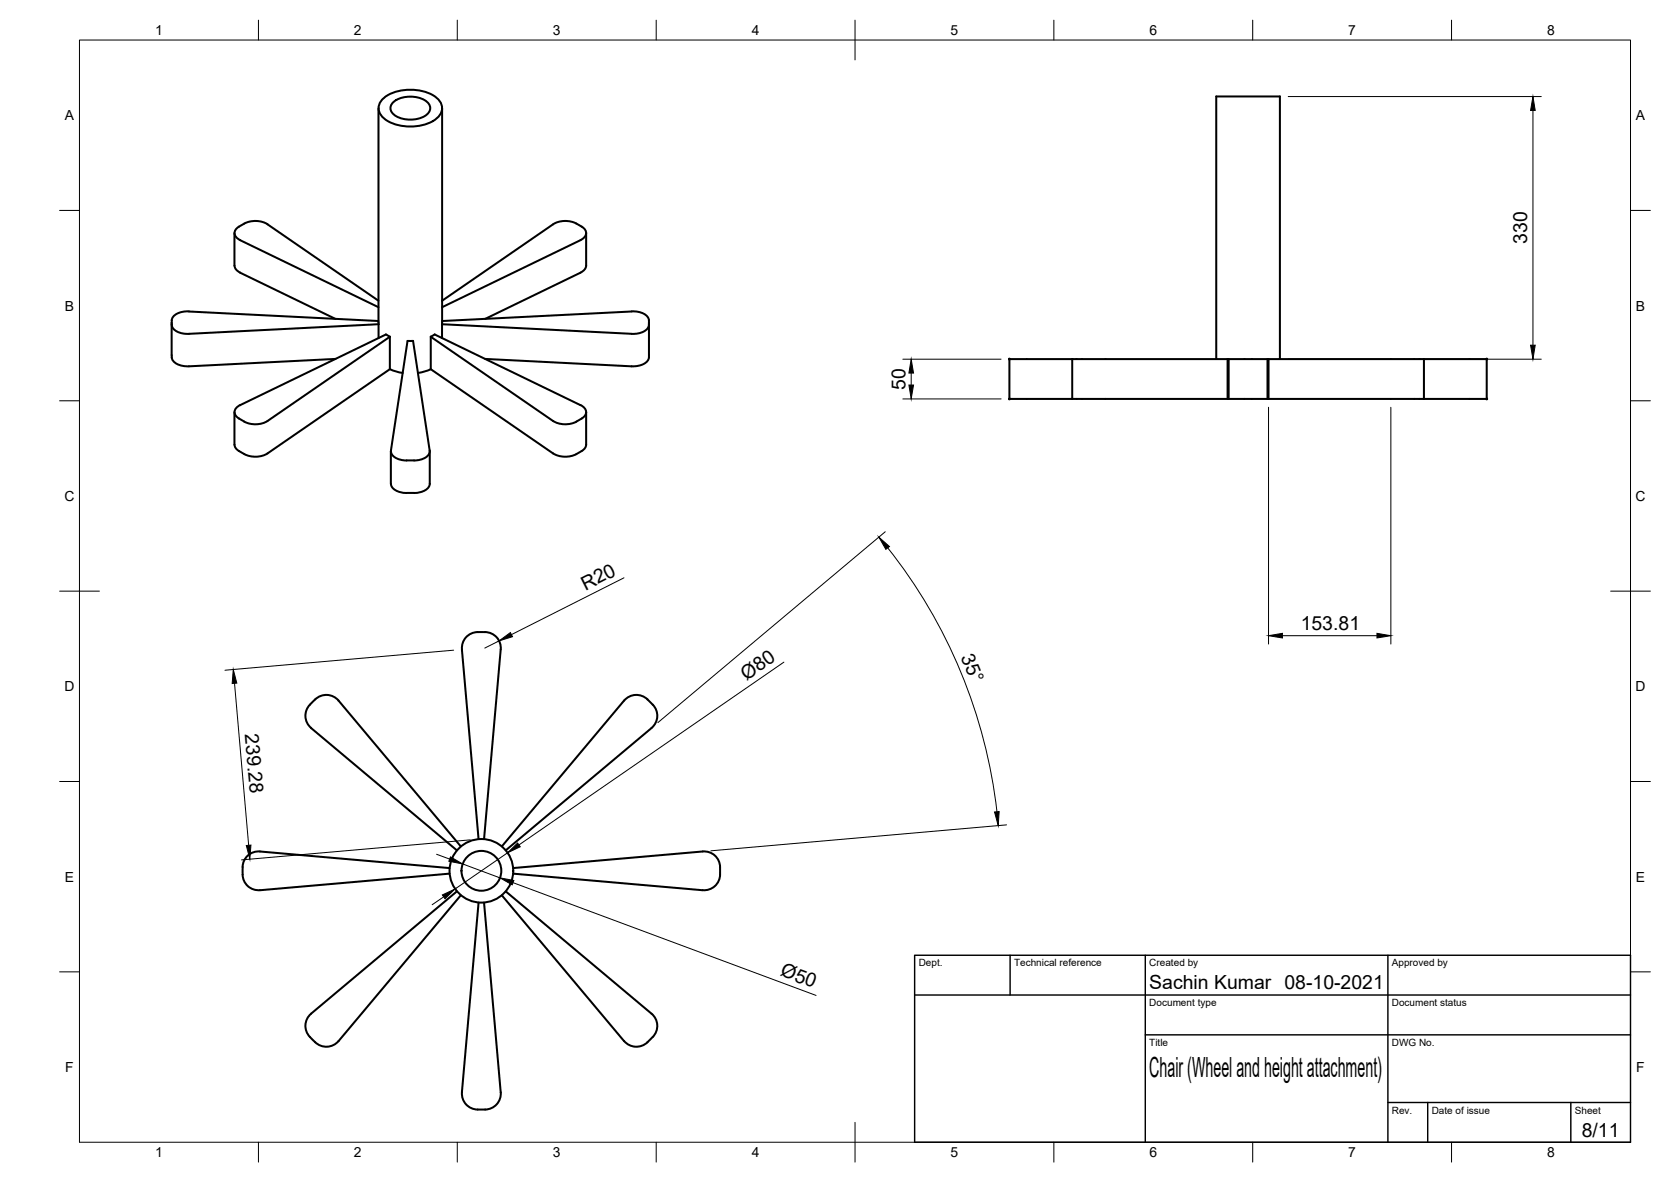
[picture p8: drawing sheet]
<svg xmlns="http://www.w3.org/2000/svg" width="420mm" height="297mm" viewBox="0 0 420 297" stroke-linecap="round" stroke-linejoin="round" font-family="sans-serif">
<!-- layer: Visible -->
<g fill="none" stroke="#000" stroke-width=".51">
<path d="M95.2 27.2v54.3M96 25.1a11.2 11.2 0 0 1 11-2 5.2 5.2 0 0 1 4.2 4.1 4.5 4.5 0 0 1-3.3 3.7 12.2 12.2 0 0 1-11.2-1 3.1 3.1 0 0 1-.7-4.8zM99 25.6a7.1 7.1 0 0 1 8.8 .5 2.1 2.1 0 0 1-1.1 3.1 7.5 7.5 0 0 1-7.7-.4 1.94 1.94 0 0 1 0-3.2zM111.2 27.2l-.1 54.3M58.9 58.6l.1 8.1a2.07 2.07 0 0 0 1.4 1.8M139.1 56.4l-27.9 19.2M144.9 56.2a6.1 6.1 0 0 0-5.8 .2M144.9 56.2a4.5 4.5 0 0 1 2.5 2.1 2 2 0 0 1-1.4 2l-34.8 16.9M147.4 58.6v8.1a2.07 2.07 0 0 1-1.4 1.8l-24 11.6M60.4 68.5l23.9 11.6M60.4 60.4l34.8 16.8M60.4 60.3a1.83 1.83 0 0 1-1.4-1.8 1.83 1.83 0 0 1 1.4-1.7 6.3 6.3 0 0 1 6.9-.4l27.9 19.2"/>
<path d="M158.8 78.3l-47.6 2.4M158.8 78.2a4.3 4.3 0 0 1 4.3 1.9l.1 1.5M43.2 81.1v8.1a2.35 2.35 0 0 0 2.2 2.6l2.1 .3M43.2 81.6a3.1 3.1 0 0 0 3.2 2.3l48.8-2.4v3.4M84.3 90.2l-36.8 1.9M95.2 80.7l-47.7-2.5a4.3 4.3 0 0 0-4.3 1.9v1.5M98 84.6l-.9-.6-36.7 17.8M98 92.8l1.6 .6 1.7 .3M108.3 84.6v8.2M108.3 92.8l30.8 21.1M108.3 84.6l30.8 21.2M108.3 92.8l-1.5 .6-1.7 .3"/>
<path d="M108.3 84.6l1-.6 36.7 17.8M111.1 81.5v3.4M111.1 81.5l47.7 2.4M122 90.2l36.8 1.9M163.2 81.6a3.1 3.1 0 0 1-3.3 2.3h-1.1M163.2 81.1v8.1a2.35 2.35 0 0 1-2.2 2.6l-2.2 .3M269.6 90.2h39.1v10.1h.2M269.6 90.2h-15.8v10.1h15.8M269.6 90.2v10.1M305.8 90.2v-66h16v66M358 90.2h-39v10.1h-.3M358 90.2h15.8v10.1h-15.8"/>
<path d="M358 90.2v10.1M58.9 103.6l.1 8.1a3.1 3.1 0 0 0 2.1 2.2 6.1 6.1 0 0 0 6.2 0l30.7-21.1v-8.2l-30.7 21.2a6.1 6.1 0 0 1-5.9 .2M60.4 101.8a1.83 1.83 0 0 0-1.4 1.8 1.83 1.83 0 0 0 1.4 1.8l1 .5M98.3 113.4v8.2M104.1 115.7h-.7a5.1 5.1 0 0 1-5-1.7l-.1-.8 4.2-27.5h1.4l4.1 27.5a2.7 2.7 0 0 1-2.8 2.4l-1.1 .1M108.1 113.4v8.2a3.5 3.5 0 0 1-4 2.3M139.1 113.9a6.1 6.1 0 0 0 5.8 .2M139.1 105.8a6.1 6.1 0 0 0 5.8 .2M146 101.8a1.83 1.83 0 0 1 1.4 1.8 1.83 1.83 0 0 1-1.5 1.8l-1 .5M147.4 103.6v8.1a3.4 3.4 0 0 1-2.5 2.4M269.6 100.3h39.1M308.9 100.3h9.8"/>
<path d="M308.9 100.3v-10.1h9.8v10.1M319 100.3h39M98.3 121.6a3.4 3.4 0 0 0 3.9 2.3h1.9M122 158.8a4 4 0 0 1 3.9 4.4l-4.2 47.7M122 158.8h-.4a4.6 4.6 0 0 0-5.3 2.8l-.1 1.6 4.1 47.7M77.9 177.1l.3-.3a4.5 4.5 0 0 1 6.1-1.5l.8 .8 30.8 36.6M77.9 177.1a4 4 0 0 0 .3 5.8l36.7 30.8M156.9 176.1l-30.7 36.6M156.9 176.1a4.2 4.2 0 0 1 6.7 .4 4.1 4.1 0 0 1 .2 6.4l-36.7 30.8M61 217.9a4 4 0 0 1 4.4-3.9l47.7 4.2M61 217.9v1.9M113.1 219.5l-47.7 4.2a4 4 0 0 1-4.4-3.9"/>
<path d="M129 218.2l47.7-4.2a4.2 4.2 0 0 1 4.4 5 4.1 4.1 0 0 1-4.4 4.7l-47.7-4.2M114.9 224l-36.7 30.8a4 4 0 0 0-.3 5.8M115.9 225l-30.8 36.6a4.2 4.2 0 0 1-6.7-.5l-.5-.5M120.3 226.8l-4.1 47.7a4.2 4.2 0 0 0 5 4.3h.8M121.7 226.8l4.2 47.7a4 4 0 0 1-3.9 4.3M126.2 225l30.7 36.6M127.1 224l36.7 30.8a4.2 4.2 0 0 1-.5 6.6 4.1 4.1 0 0 1-6.4 .2"/>
<circle cx="121" cy="218.8" r="5"/>
<circle cx="121.1" cy="218.8" r="8"/>
</g>
<g fill="#000" stroke="#000" stroke-width=".25">
<circle cx="253.8" cy="90.2" r=".24"/>
<circle cx="373.8" cy="90.2" r=".24"/>
<circle cx="253.8" cy="100.3" r=".24"/>
<circle cx="373.8" cy="100.3" r=".24"/>
</g>
<!-- layer: Border -->
<g fill="none" stroke="#000" stroke-width=".25">
<path d="M20 10.1h390v276.9h-390zM65 5.1v5M115 5.1v5M165 5.1v5M215 5.1v10M265 5.1v5M315 5.1v5M365 5.1v5M15 52.9h5M410 52.9h5M15 100.7h5M410 100.7h5"/>
<path d="M15 148.6h10M405 148.6h10M15 196.4h5M410 196.4h5M15 244.2h5M410 244.2h5M65 287v5M115 287v5M165 287v5M215 282.1v9.9M265 287v5M315 287v5"/>
<path d="M365 287v5"/>
</g>
<!-- layer: TitleBlock -->
<path d="M230 240.1h180v46.9h-180zM230 250h180M254 240.1v9.9M288 240.1v46.9M349 240.1v46.9M288 260.1h122M349 277.1h61M359 277.1v9.9M395 277.1v9.9" fill="none" stroke="#000" stroke-width=".36"/>
<!-- layer: Dimensions -->
<g fill="none" stroke="#000" stroke-width=".25">
<path d="M323.9 24.3h63.6M385.4 27.8v58.9M227 90.3h24.7M229.1 93.8v3M323.9 90.3h63.6M227 100.3h24.7M319 102.3v59.5M349.7 102.3v59.5M222.6 133.6l-57.2 48M223.2 137.7a130.5 130.5 0 0 1 27.5 66.3M156.9 145.2l-28.3 14.3M322.5 159.8h23.7"/>
<path d="M59 171.7l3.5 40.7M114.1 163.4l-57.5 5M125.5 161.1l-3.6 1.8M197.1 166.4l-66.6 45.9M109.8 214.7l3.3 1.2M116.3 217.1l9.4 3.5M118.2 211.1l-57.5 5M127.6 214.3l-13.2 9.1M253.1 207.3l-74.3 6.5M111.5 225.4l-2.8 2M129 221.8l76.2 28.4"/>
</g>
<g fill="#000" stroke="#000" stroke-width=".25">
<path d="M385.4 24.3l.6 3.5h-1.1zM228.5 96.8h1.2l-.6 3.5zM229.1 90.3l.6 3.5h-1.2zM384.9 86.7h1.1l-.6 3.6zM221 135l2.6 2.3-.9 .8zM125.5 161.1l2.8-2.1 .6 1zM319 159.8l3.5-.6v1.1zM346.2 159.2l3.5 .6-3.5 .5zM58.7 168.2l.8 3.5-1.1 .1zM61.9 212.5l1.2-.1-.3 3.5zM113.3 215.3l3 1.8-3.4-.7zM127.6 214.3l2.6-2.5 .6 1z"/>
<path d="M250.1 204.1l1.1-.2-.2 3.6zM111.2 224.9l3.2-1.5-2.5 2.5zM125.7 220.6l3.5 .7-.4 1.1z"/>
</g>
<text font-size="7" x="289" y="270.6">Chair (Wheel and height attachment)</text>
<g font-size="4.9">
<text x="384" y="61.3" transform="rotate(-90 384 61.3)">330</text>
<text x="227.6" y="97.9" transform="rotate(-90 227.6 97.9)">50</text>
<text x="147.2" y="148.5" transform="rotate(-27 147.2 148.5)">R20</text>
<text x="327" y="158.3">153.81</text>
<text x="241.5" y="165" transform="rotate(67 241.5 165)">35°</text>
<text x="187.7" y="171" transform="rotate(-35 187.7 171)">Ø80</text>
<text x="61.6" y="184.5" transform="rotate(85 61.6 184.5)">239.28</text>
<text x="196" y="245.1" transform="rotate(21 196 245.1)">Ø50</text>
<text x="289" y="248.5">Sachin Kumar 08-10-2021</text>
<text x="397.7" y="285.7">8/11</text>
</g>
<g font-size="3.5">
<text x="39" y="8.8">1</text>
<text x="89" y="8.8">2</text>
<text x="139" y="8.8">3</text>
<text x="189" y="8.8">4</text>
<text x="239" y="8.8">5</text>
<text x="289" y="8.8">6</text>
<text x="339" y="8.8">7</text>
<text x="389" y="8.8">8</text>
<text x="16.3" y="30.2">A</text>
<text x="411.3" y="30.2">A</text>
<text x="16.3" y="78">B</text>
<text x="411.3" y="78">B</text>
<text x="16.2" y="125.9">C</text>
<text x="411.2" y="125.9">C</text>
<text x="16.2" y="173.7">D</text>
<text x="411.2" y="173.7">D</text>
<text x="16.3" y="221.6">E</text>
<text x="411.3" y="221.6">E</text>
<text x="16.4" y="269.4">F</text>
<text x="411.4" y="269.4">F</text>
<text x="39" y="290.8">1</text>
<text x="89" y="290.8">2</text>
<text x="139" y="290.8">3</text>
<text x="189" y="290.8">4</text>
<text x="239" y="290.8">5</text>
<text x="289" y="290.8">6</text>
<text x="339" y="290.8">7</text>
<text x="389" y="290.8">8</text>
</g>
<g font-size="2.5">
<text x="231" y="242.9">Dept.</text>
<text x="255" y="242.9">Technical reference</text>
<text x="289" y="242.9">Created by</text>
<text x="350" y="242.9">Approved by</text>
<text x="289" y="252.8">Document type</text>
<text x="350" y="252.8">Document status</text>
<text x="289" y="262.9">Title</text>
<text x="350" y="262.9">DWG No.</text>
<text x="350" y="279.9">Rev.</text>
<text x="360" y="279.9">Date of issue</text>
<text x="396" y="279.9">Sheet</text>
</g>
</svg>
